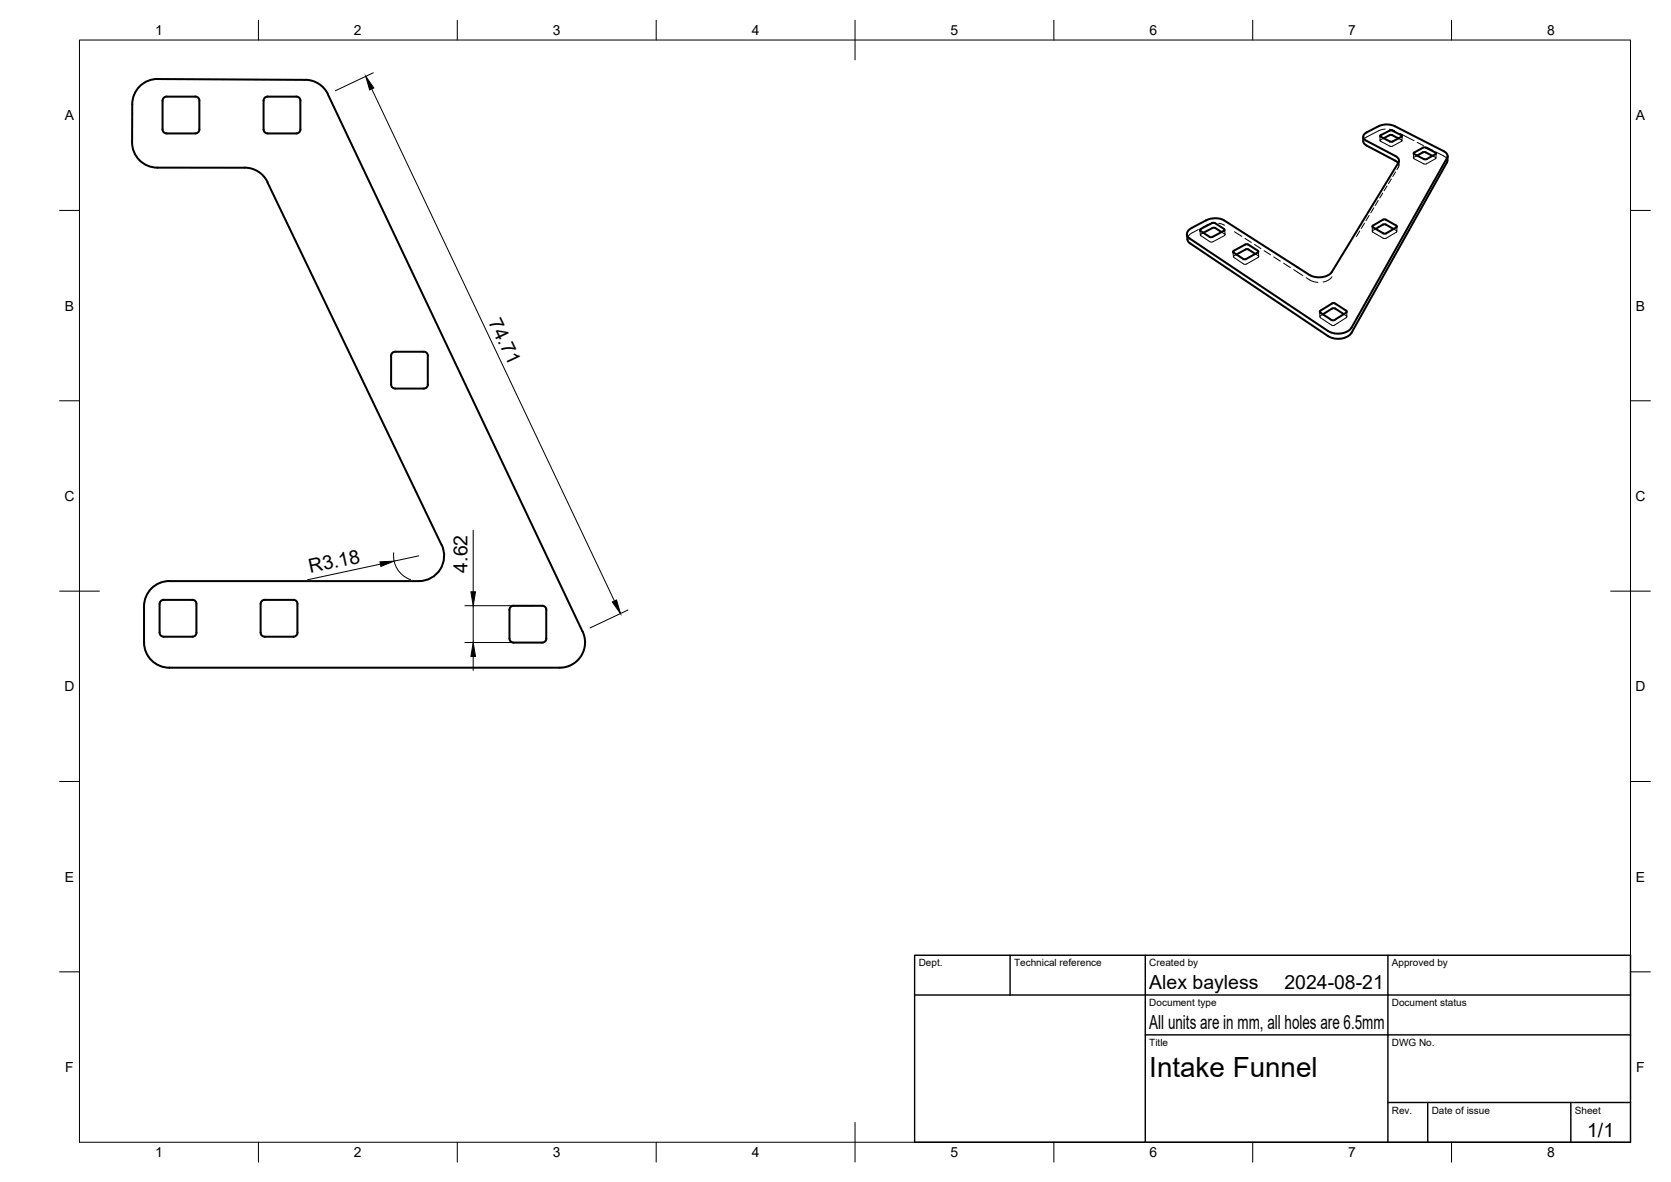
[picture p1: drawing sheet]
<svg xmlns="http://www.w3.org/2000/svg" width="420mm" height="297mm" viewBox="0 0 420 297" stroke-linecap="round" stroke-linejoin="round" font-family="sans-serif">
<!-- layer: Visible -->
<g fill="none" stroke="#000" stroke-width=".51">
<path d="M33.2 35.7a6.4 6.4 0 0 0 6.4 6.4h21.9M33.3 26.2l-.1 9.6M33.3 26.2a6.3 6.3 0 0 1 6.3-6.3l37.2 .2a6.3 6.3 0 0 1 5.6 3.6l64.1 135a6.4 6.4 0 0 1-5.8 9.1h-98.1a6.4 6.4 0 0 1-6.4-6.4v-9a6.3 6.3 0 0 1 6.4-6.4h62.7a6.4 6.4 0 0 0 5.7-9.1M41.9 24.3h7.2a1.03 1.03 0 0 1 1 1M41.9 24.3a1.03 1.03 0 0 0-1 1v7.2a1.03 1.03 0 0 0 1 1M50.1 25.3v7.2M50.1 32.5a1.03 1.03 0 0 1-1 1h-7.2M67.3 24.3h7.2a1.03 1.03 0 0 1 1 1M67.3 24.3a1.03 1.03 0 0 0-1 1v7.2a1.03 1.03 0 0 0 1 1M75.5 25.3v7.2M75.5 32.5a1.03 1.03 0 0 1-1 1h-7.2M342.8 34.3v1.4l.5 .7 7.5 4 .8 .6"/>
<path d="M347 34.1l2.8-1.4 2.6 1.3 .2 .2-2.8 1.4-2.8-1.3zM347.9 34.7l1.9-.8 1.8 .9M355.5 38.4l2.7-1.4 2.9 1.6-2.4 1.4-.4 .1-2.7-1.4zM356.3 39.1l1.9-.9 2 1M364 39.3l-.2 1.5-23.9 42.8a4.6 4.6 0 0 1-6 .9l-34.9-23.5a2.35 2.35 0 0 1-.6-2.1M61.5 42.1a6.4 6.4 0 0 1 5.8 3.6M67.2 45.8l43.8 91.1M298.8 57.9l.9-.6 3.6-1.9a5.1 5.1 0 0 1 4.5 0l21.5 13.7a4.6 4.6 0 0 0 5.6-.8l16.7-27.4a1.19 1.19 0 0 0-.7-1.7l-7.3-3.8a1.1 1.1 0 0 1-.8-1.1 1.1 1.1 0 0 1 .8-1l3.1-1.6a4.8 4.8 0 0 1 4 0l12.3 6.3a1.26 1.26 0 0 1 .9 1.7l-24 42.6a4.7 4.7 0 0 1-6 .9l-34.8-23.2a1.26 1.26 0 0 1-.3-2.1zM301.8 57.6l3-1.5 .4-.1 2.7 1.7-.2 .3-2.8 1.5-.5 .1-2.6-1.6zM307.1 58.3l-1.5-1-.4-.1-2.6 1.3M345.1 56.8l2.6-1.6 .5-.1 2.9 1.6 .1 .3-2.6 1.6-.5 .1-3-1.6zM345.9 57.5l1.8-1.1h.5l2.2 1.1"/>
<path d="M310.1 63.1l3-1.6 .5-.1 2.8 1.8-3 1.9-.5 .1-2.7-1.7zM315.6 63.8l-2.1-1.2-2.6 1.4M331.9 78.2l3-1.9 .5-.1 3.1 1.9 .1 .3-3 2-.5 .1-3.1-1.9zM337.9 78.9l-2.2-1.4h-.5l-2.6 1.5M107.6 89.4v7.2M107.6 89.4a1 1 0 0 0-1-1h-7.2a1.03 1.03 0 0 0-1.1 1v7.2a1.03 1.03 0 0 0 1.1 1h7.2a1.03 1.03 0 0 0 1-1M48.4 150.8l-7.2-.1a1.03 1.03 0 0 0-1.1 1.1v7.2a1.03 1.03 0 0 0 1.1 1h7.2M48.4 150.7a1.03 1.03 0 0 1 1 1.1v7.2a.98 .98 0 0 1-1 1M73.8 150.8l-7.2-.1a1.03 1.03 0 0 0-1.1 1.1v7.2a1.03 1.03 0 0 0 1.1 1h7.2M73.8 150.7a1.03 1.03 0 0 1 1 1.1v7.2a.98 .98 0 0 1-1 1M128.5 152.4l.6-.2h7.2a1 1 0 0 1 1.1 1.1v7.2a1.03 1.03 0 0 1-1.1 1h-7.2a1.03 1.03 0 0 1-1-1v-7.3z"/>
</g>
<!-- layer: Hidden -->
<g fill="none" stroke="#000" stroke-width=".25">
<path d="M347 34.2v1.1M347.9 34.7l-.8 .5-.1 .3 2.7 1.3 2.8-1.3v-.3l-.9-.4M348.3 32.5l-1.4 .3-3.3 1.6-.6 .5-.2 .6M349.3 32.5l1.4 .4M352 33.5l3.6 1.9M352.6 34.2l-.1 1.2M355.4 38.5v1.2M356.3 39.1l-.9 .7 2.9 1.4h.4l2.3-1.4v-.2l-.8-.4M356.3 35.8l1.6 .8M358.7 37l1.6 .8M361.1 38.6v1.1M361.1 38.2l2.4 1.3 .4 .9"/>
<path d="M301.3 57.7l-1.1 .6a2.08 2.08 0 0 0-1.6 1.9M301.7 57.8l.1 1.3M305.3 56.1l-1.6 .3-1.4 .8M306.5 56.1l1.4 .5M307.1 58.3l.9 .6v.2l-3.3 1.7h-.5l-2.3-1.7v-.2l.7-.4M307.9 57.7l.1 1.3M310.4 58.2l1.9 1.2M313 59.9l1.6 1M341.9 58.1l-.8 1.3M343.1 56.1l-.8 1.3M344.3 54.2l-.8 1.2M345.1 56.9l-.1 1.2"/>
<path d="M345.4 52.2l-.7 1.3M345.9 57.5l-.7 .4-.1 .4 3 1.7 .4-.1 2.7-1.6-.1-.4-.7-.4M346.5 50.4l-.7 1.2M347.7 48.5l-.8 1.3M348.8 46.7l-.8 1.2M349.8 45l-.7 1.2M350.9 43.2l-.7 1.2M351.2 56.9v1.3M351.6 41l.1 .6-.5 1M351.8 40.4l-.1 1.2M310 63.3l.1 1.2M315.4 61.4l1.6 1.1"/>
<path d="M315.6 63.8l.8 .6v.3l-3.3 1.7-.4-.1-2.5-1.6v-.3l.7-.4M316.4 63.2l.1 1.3M317.8 63l1.7 1M320.3 64.6l1.6 1M322.8 66.2l1.6 1M325.3 67.8l2.3 1.4M328.4 69.8l1.3 .8 1.7 .4M331.8 78.3l.1 1.3M334.9 69.6a3.3 3.3 0 0 1-2.2 1.3M337.9 78.9l.7 .5v.4l-3.3 2-.5-.1-2.9-1.9v-.4l.7-.4M338.6 78.3v1.3"/>
</g>
<!-- layer: BORDER -->
<g fill="none" stroke="#000" stroke-width=".25">
<path d="M20 10.1h390v276.9h-390zM65 5.1v5M115 5.1v5M165 5.1v5M215 5.1v10M265 5.1v5M315 5.1v5M365 5.1v5M15 52.9h5M410 52.9h5M15 100.7h5M410 100.7h5"/>
<path d="M15 148.6h10M405 148.6h10M15 196.4h5M410 196.4h5M15 244.2h5M410 244.2h5M65 287v5M115 287v5M165 287v5M215 282.1v9.9M265 287v5M315 287v5"/>
<path d="M365 287v5"/>
</g>
<!-- layer: TITLEBLOCK -->
<path d="M230 240.1h180v46.9h-180zM230 250h180M254 240.1v9.9M288 240.1v46.9M349 240.1v46.9M288 260.1h122M349 277.1h61M359 277.1v9.9M395 277.1v9.9" fill="none" stroke="#000" stroke-width=".36"/>
<!-- layer: FD_Dimensions -->
<path d="M93.9 18.3l-9.6 4.5M93.5 22.4l61 128.6M99 138.9a6.3 6.3 0 0 0 4.2 6.8M105.3 139.7l-6.2 1.3M119 133.2v15.5M95.7 141.8l-18.4 3.9M116.9 152.2h17.3M119 152.2v9.3M157.9 153.3l-9.5 4.5M116.9 161.5h17.3M119 165v3.5" fill="none" stroke="#000" stroke-width=".25"/>
<path d="M92 19.2l2 2.9-1.1 .5zM95.5 141.2l3.6-.2-3.3 1.3zM118.4 148.7h1.2l-.6 3.5zM154 151.3l1-.5 1 3.4zM119 161.5l.6 3.5h-1.2z" fill="#000" stroke="#000" stroke-width=".25"/>
<text font-size="7" x="289" y="270.6">Intake Funnel</text>
<g font-size="4.9">
<text x="122.8" y="80.9" transform="rotate(65 122.8 80.9)">74.71</text>
<text x="117.5" y="143.9" transform="rotate(-90 117.5 143.9)">4.62</text>
<text x="78" y="144" transform="rotate(-12 78 144)">R3.18</text>
<text x="289" y="248.5">Alex bayless</text>
<text x="323" y="248.5">2024-08-21</text>
<text x="289" y="258.6">All units are in mm, all holes are 6.5mm</text>
<text x="399.1" y="285.7">1/1</text>
</g>
<g font-size="3.5">
<text x="39" y="8.8">1</text>
<text x="89" y="8.8">2</text>
<text x="139" y="8.8">3</text>
<text x="189" y="8.8">4</text>
<text x="239" y="8.8">5</text>
<text x="289" y="8.8">6</text>
<text x="339" y="8.8">7</text>
<text x="389" y="8.8">8</text>
<text x="16.3" y="30.2">A</text>
<text x="411.3" y="30.2">A</text>
<text x="16.3" y="78">B</text>
<text x="411.3" y="78">B</text>
<text x="16.2" y="125.9">C</text>
<text x="411.2" y="125.9">C</text>
<text x="16.2" y="173.7">D</text>
<text x="411.2" y="173.7">D</text>
<text x="16.3" y="221.6">E</text>
<text x="411.3" y="221.6">E</text>
<text x="16.4" y="269.4">F</text>
<text x="411.4" y="269.4">F</text>
<text x="39" y="290.8">1</text>
<text x="89" y="290.8">2</text>
<text x="139" y="290.8">3</text>
<text x="189" y="290.8">4</text>
<text x="239" y="290.8">5</text>
<text x="289" y="290.8">6</text>
<text x="339" y="290.8">7</text>
<text x="389" y="290.8">8</text>
</g>
<g font-size="2.5">
<text x="231" y="242.9">Dept.</text>
<text x="255" y="242.9">Technical reference</text>
<text x="289" y="242.9">Created by</text>
<text x="350" y="242.9">Approved by</text>
<text x="289" y="252.8">Document type</text>
<text x="350" y="252.8">Document status</text>
<text x="289" y="262.9">Title</text>
<text x="350" y="262.9">DWG No.</text>
<text x="350" y="279.9">Rev.</text>
<text x="360" y="279.9">Date of issue</text>
<text x="396" y="279.9">Sheet</text>
</g>
</svg>
